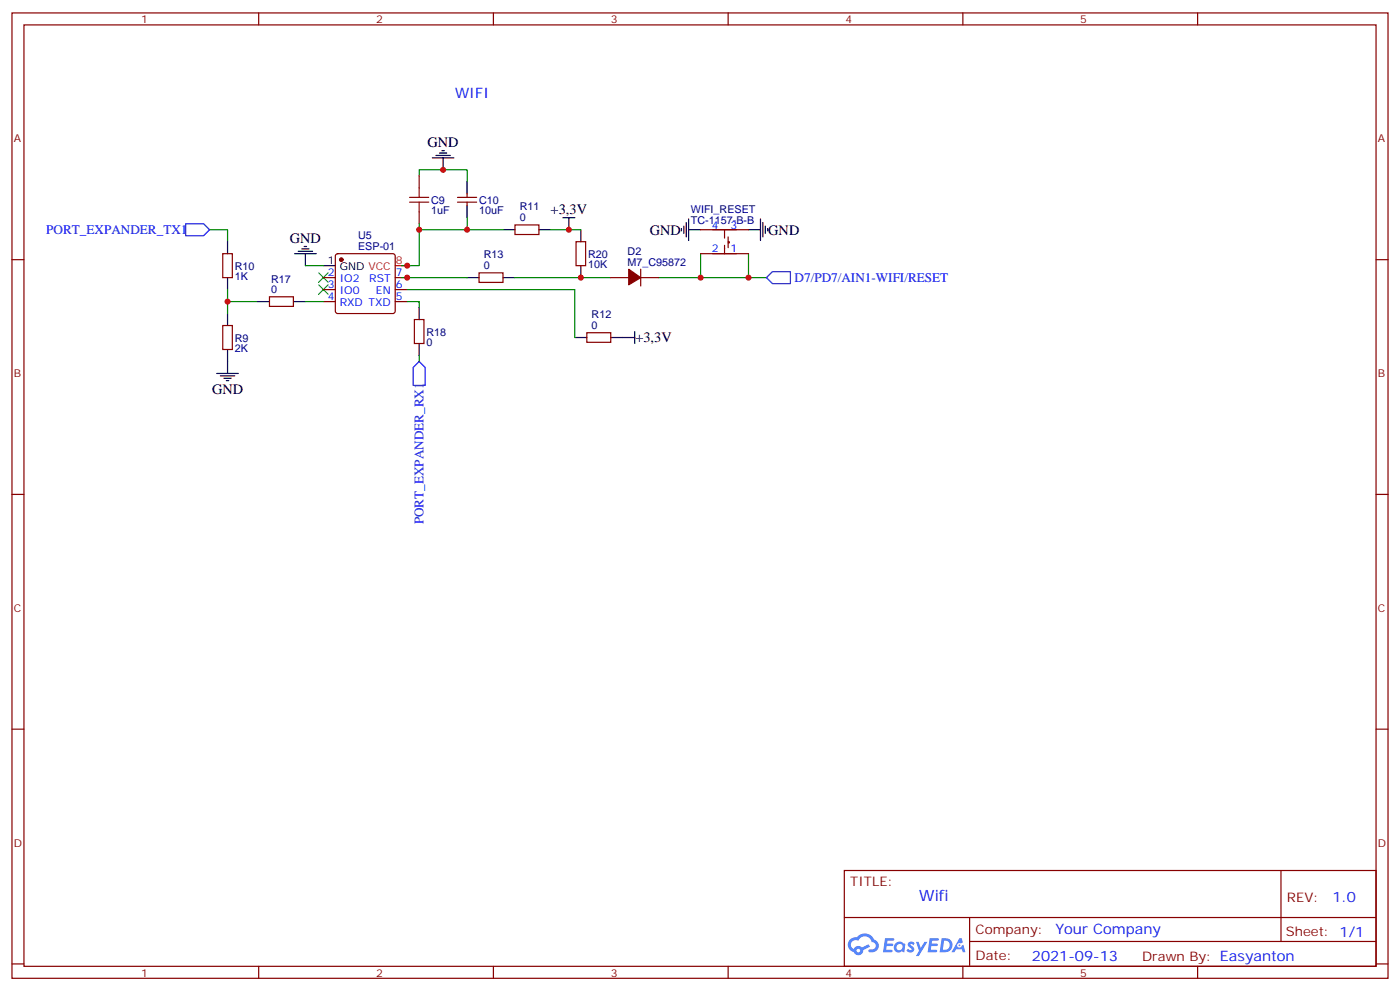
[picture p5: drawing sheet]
<svg xmlns="http://www.w3.org/2000/svg" width="412mm" height="292mm" viewBox="0 0 412 292" stroke-linecap="round" stroke-linejoin="round" font-family="sans-serif">
<g fill="none" stroke="#870000" stroke-width=".35">
<path d="M3.5 3.8h405.4v284.3h-405.4zM7.1 7.3h398.2v277.3h-398.2zM76.2 3.8v3.5M145.3 3.8v3.5M214.5 3.8v3.5M283.6 3.8v3.5M352.8 3.8v3.5M3.5 76.5h3.6M405.3 76.5h3.6M3.5 145.6h3.6M405.3 145.6h3.6M3.5 214.8h3.6"/>
<path d="M405.3 214.8h3.6M248.7 256.4h156.6v28.2h-156.6zM377.3 256.4v20.9M248.7 270.2h156.5M285.6 277.3h119.6M285.6 270.2v14.2M3.5 283.9h3.6M76.2 284.6v3.5M145.3 284.6v3.5M214.5 284.6v3.5M283.6 284.6v3.5M352.8 284.6v3.5"/>
<path d="M405.3 283.9h3.6"/>
</g>
<g fill="#5487ff">
<path d="M267.7 277.6a1.22 1.22 0 0 1 1.7 .2l-.4 .6a.47 .47 0 0 0-.3-.4 .47 .47 0 0 0-.5 .2l.1 .2a1.14 1.14 0 0 1 .8 1.8 1.14 1.14 0 0 1-1.9 0l-.2-.2 .5-.6 .7 .5a.29 .29 0 0 0 .3-.3 .29 .29 0 0 0-.2-.3 1.04 1.04 0 0 1-.6-1.7z"/>
<path d="M260.7 276.3h2.4l.3 .2-.2 .5-1.8 .1-.1 .8h1.5l.3 .4-.3 .4h-1.6l-.2 1.1h1.7l.2 .3-.2 .3-2.6 .1z"/>
<path d="M273.8 276.3h2.4l.3 .2-.1 .5-1.8 .1-.2 .8h1.6l.3 .4-.4 .4h-1.6l-.1 1.1h1.7l.2 .3-.2 .3-2.6 .1z"/>
<path d="M282.6 276.3h.7l.3 1.3-.6 .3a.69 .69 0 0 0-1 .3 .69 .69 0 0 0 .4 .9 .69 .69 0 0 0 .9-.6l.5-.2 .6 2.2h-.8l-.2-.9h-1.8l-.5 .9h-.8z"/>
<path d="M269.8 277.4h.8l.6 1.8 1.1-1.8h.9l-2.6 4.2h-.8l.9-1.5z"/>
<path d="M277.4 276.3l-.6 4.2h1.3a2.11 2.11 0 0 0 2.5-2.1 2.11 2.11 0 0 0-2.5-2.1zM278.1 277.1a1.39 1.39 0 0 1 1.7 1.4 1.39 1.39 0 0 1-1.8 1.3h-.3z"/>
<path d="M263.7 277.9a1.54 1.54 0 0 0-.1 2.2 1.54 1.54 0 0 0 2.2 .1l.6 .3 .3-2.3-.2-.3h-.4a1.49 1.49 0 0 0-2.4 0zM264 278.9a.94 .94 0 0 1 1.8 0 .94 .94 0 0 1-1.8 0z"/>
<path d="M250.4 276.7a2.18 2.18 0 0 0 1.1 3.7 1.44 1.44 0 0 0 1.6 .9 1.44 1.44 0 0 0 1.2-1.4l2-1.1-.5-.7-1.9 1a1.47 1.47 0 0 0-2.4 .4 1.39 1.39 0 0 1-.7-1.9 1.39 1.39 0 0 1 2-.5 2.12 2.12 0 0 1 2.2-1.3 2.12 2.12 0 0 1 1.9 1.7 1.14 1.14 0 0 1 1.1 1.4 1.14 1.14 0 0 1-1.7 .7 .43 .43 0 0 0-.5 .4 .43 .43 0 0 0 .4 .5 1.98 1.98 0 0 0 2.5-1.2 1.98 1.98 0 0 0-1.2-2.6 3.1 3.1 0 0 0-5.3-.6l-.9 .1zM252.3 280a.55 .55 0 0 1 1.1 0 .55 .55 0 0 1-1.1 0z"/>
<circle cx="282.6" cy="278.4" r=".26"/>
</g>
<g fill="none" stroke="#000" stroke-width=".35">
<path d="M127.4 46.5h6.3M128.4 45.8h4.2M129.5 45.1h2.1M130.2 44.4h.7M130.5 46.5v3.5M137.6 53.6v3.5M67 71.2v3.5M86.8 74.7h6.3M87.8 74h4.3M88.9 73.3h2.1M89.6 72.6h.7M90 74.7v3.5"/>
<path d="M95.2 78.2h3.6M137.6 60.6v3.5M148.2 67.7h3.5M158.7 67.7h3.6M165.8 64.1h3.5M167.6 64.1v3.6M171.1 67.7v3.5M171.1 78.2v3.6M200.7 67.3v.7M201.4 66.6v2.1M202.1 65.5v4.3M202.8 67.7h3.6"/>
<path d="M202.8 64.5v6.3M220.5 67.7h3.5M224 64.5v6.3M224.7 65.5v4.3M225.4 66.6v2.1M226.1 67.3v.7M67 81.8v3.5M67 92.4v3.5M75.8 88.8h3.6M86.4 88.8h3.6M123.5 90.6v3.5M137.6 81.8h3.5"/>
<path d="M148.2 81.8h3.5M169.3 99.4h3.6M179.9 99.4h7.1M187 97.6v3.6M63.9 110h6.3M64.9 110.7h4.2M66 111.4h2.1M66.7 112.1h.7M67 102.9v7.1M123.5 101.2v3.5"/>
</g>
<g fill="none" stroke="#008700" stroke-width=".35">
<path d="M123.5 51.8v-1.8h14.1v3.6M61.7 67.7h5.3v3.5M90 78.2h5.2M123.5 65.9v1.8M137.6 64.1v3.6M148.2 67.7h-24.7v10.5h-5.3M162.3 67.7h8.8M206.4 74.7v7.1M220.5 74.7v7.1M67 85.3v3.5M75.8 88.8h-8.8v3.6M90 88.8h5.2"/>
<path d="M118.2 81.8h19.4M119.9 85.3h49.4v14.1M119.9 88.8h3.6v1.8M151.7 81.8h28.2M194 81.8h31.8M123.5 104.7v1.8"/>
</g>
<g fill="none" stroke="#870000" stroke-width=".35">
<path d="M123.5 51.8v3.5M134.8 58.1h5.6M134.8 59.5h5.6M137.6 57.1v1M137.6 59.5v1.1M65.6 74.7h2.8v7.1h-2.8zM99 74.9l.5-.2h16.2l.5 .2 .2 .5v16.3l-.2 .5-.5 .2h-16.2l-.5-.3-.2-.4v-16.3zM123.5 62.4v3.5M151.7 66.3h7v2.8h-7zM169.7 71.2h2.8v7h-2.8zM188.7 79.3v4.9M206.4 74.7h14.1"/>
<path d="M206.4 67.7h14.1M213.4 67.7v2.4M213.4 72.2v2.5M214.5 71.2h.3v.3h-.3M214.5 69.8v3.2M65.6 95.9h2.8v7h-2.8zM79.4 87.4h7v2.8h-7zM95.2 81.8h3.6M95.2 85.3h3.6M95.2 88.8h3.6M116.4 81.8h3.5M116.4 85.3h3.5"/>
<path d="M116.4 88.8h3.5M122.1 94.1h2.8v7.1h-2.8zM141.1 80.4h7.1v2.8h-7.1zM172.9 98h7v2.8h-7zM179.9 81.8h5.3M188.7 81.8h5.3"/>
</g>
<path d="M54.7 65.9h5.3l1.7 1.8-1.7 1.7h-5.3zM225.8 81.8l1.7-1.8h5.3v3.5h-5.3zM123.5 106.5l1.7 1.7v5.3h-3.5v-5.3z" fill="none" stroke="#00f" stroke-width=".35"/>
<path d="M93.8 80.4l2.9 2.8M93.8 83.9l2.9 2.8M96.7 80.4l-2.9 2.8M96.7 83.9l-2.9 2.8" fill="none" stroke="#3c3" stroke-width=".35"/>
<path d="M116.4 78.2h3.5" fill="none" stroke="#f00" stroke-width=".35"/>
<g fill="#870000" stroke="#870000" stroke-width=".35">
<path d="M185.2 79.3l3.5 2.5-3.5 2.1z"/>
<circle cx="100.5" cy="76.5" r=".53"/>
</g>
<path d="M120.6 58.1h5.7M120.6 59.5h5.7M123.5 55.3v2.8M123.5 59.5v2.9" fill="none" stroke="#a10000" stroke-width=".35"/>
<g fill="#c00">
<circle cx="220.5" cy="81.8" r=".88"/>
<circle cx="206.4" cy="81.8" r=".88"/>
<circle cx="119.9" cy="81.8" r=".88"/>
<circle cx="67" cy="88.8" r=".88"/>
<circle cx="171.1" cy="81.8" r=".88"/>
<circle cx="119.9" cy="78.2" r=".88"/>
<circle cx="167.6" cy="67.7" r=".88"/>
<circle cx="130.5" cy="50" r=".88"/>
<circle cx="123.5" cy="67.7" r=".88"/>
<circle cx="137.6" cy="67.7" r=".88"/>
</g>
<text font-size="4.6" fill="#00f" x="270.8" y="265.4">Wifi</text>
<g font-size="4.2" fill="#00f">
<text x="134.1" y="28.9">WIFI</text>
<text x="392.5" y="265.7">1.0</text>
<text x="310.9" y="275.2">Your Company</text>
<text x="304" y="283">2021-09-13</text>
</g>
<g font-size="4.2">
<text x="125.9" y="43.3">GND</text>
<text x="162.2" y="63">+3,3V</text>
<text x="85.4" y="71.5">GND</text>
<text x="191.4" y="69.1">GND</text>
<text x="226.3" y="69.1">GND</text>
<text x="187.2" y="100.8">+3,3V</text>
<text x="62.4" y="116.1">GND</text>
</g>
<g font-size="3.9" fill="#00f">
<text x="13.6" y="69">PORT_EXPANDER_TX1</text>
<text x="234.1" y="83.1">D7/PD7/AIN1-WIFI/RESET</text>
<text x="124.8" y="154.5" transform="rotate(-90 124.8 154.5)">PORT_EXPANDER_RX1</text>
</g>
<g font-size="3.9" fill="#800">
<text x="250.5" y="261">TITLE:</text>
<text x="379.1" y="265.7">REV:</text>
<text x="287.4" y="275.2">Company:</text>
<text x="378.7" y="275.8">Sheet: 1/1</text>
<text x="287.4" y="282.9">Date:</text>
<text x="336.4" y="282.9">Drawn By: Easyanton</text>
</g>
<g font-size="3.2" fill="#800">
<text x="41.6" y="6.8">1</text>
<text x="110.8" y="6.8">2</text>
<text x="179.9" y="6.8">3</text>
<text x="249.1" y="6.8">4</text>
<text x="318.2" y="6.8">5</text>
<text x="4.1" y="41.9">A</text>
<text x="405.9" y="41.9">A</text>
<text x="4.1" y="111.1">B</text>
<text x="405.9" y="111.1">B</text>
<text x="4.1" y="180.2">C</text>
<text x="405.9" y="180.2">C</text>
<text x="4.1" y="249.3">D</text>
<text x="405.9" y="249.3">D</text>
<text x="41.6" y="287.6">1</text>
<text x="110.8" y="287.6">2</text>
<text x="179.9" y="287.6">3</text>
<text x="249.1" y="287.6">4</text>
<text x="318.2" y="287.6">5</text>
</g>
<g font-size="3.2" fill="#000080">
<text x="127" y="60">C9</text>
<text x="141.1" y="60">C10</text>
<text x="127" y="63.2">1uF</text>
<text x="141.1" y="63.2">10uF</text>
<text x="153.1" y="65.2">0</text>
<text x="153.1" y="62">R11</text>
<text x="203.5" y="65.9">TC-1157-B-B</text>
<text x="203.5" y="62.8">WIFI_RESET</text>
<text x="105.5" y="70.5">U5</text>
<text x="105.5" y="73.7">ESP-01</text>
<text x="142.5" y="76.1">R13</text>
<text x="173.2" y="75.9">R20</text>
<text x="184.9" y="75.1">D2</text>
<text x="69.1" y="82.5">1K</text>
<text x="69.1" y="79.4">R10</text>
<text x="79.9" y="83.2">R17</text>
<text x="142.5" y="79.3">0</text>
<text x="173.2" y="79">10K</text>
<text x="184.9" y="78.2">M7_C95872</text>
<text x="79.9" y="86.4">0</text>
<text x="174.3" y="93.7">R12</text>
<text x="69.1" y="100.6">R9</text>
<text x="125.6" y="101.9">0</text>
<text x="125.6" y="98.8">R18</text>
<text x="174.3" y="96.9">0</text>
<text x="69.1" y="103.7">2K</text>
</g>
<g font-size="3.2" fill="#00f">
<text x="209.6" y="67.3">4</text>
<text x="215.2" y="67.3">3</text>
<text x="209.6" y="74.4">2</text>
<text x="215.2" y="74.4">1</text>
<text x="96.6" y="81.4">2</text>
<text x="100.1" y="83.2">IO2</text>
<text x="108.8" y="83.2">RST</text>
<text x="116.6" y="81.4">7</text>
<text x="96.6" y="88.5">4</text>
<text x="96.6" y="84.9">3</text>
<text x="100.1" y="86.7">IO0</text>
<text x="110.7" y="86.7">EN</text>
<text x="116.6" y="84.9">6</text>
<text x="116.6" y="88.5">5</text>
<text x="100.1" y="90.2">RXD TXD</text>
</g>
<g font-size="3.2">
<text x="96.6" y="77.9">1</text>
<text x="100.1" y="79.7">GND VCC</text>
</g>
<text font-size="3.2" fill="#f00" x="116.6" y="77.9">8</text>
</svg>
